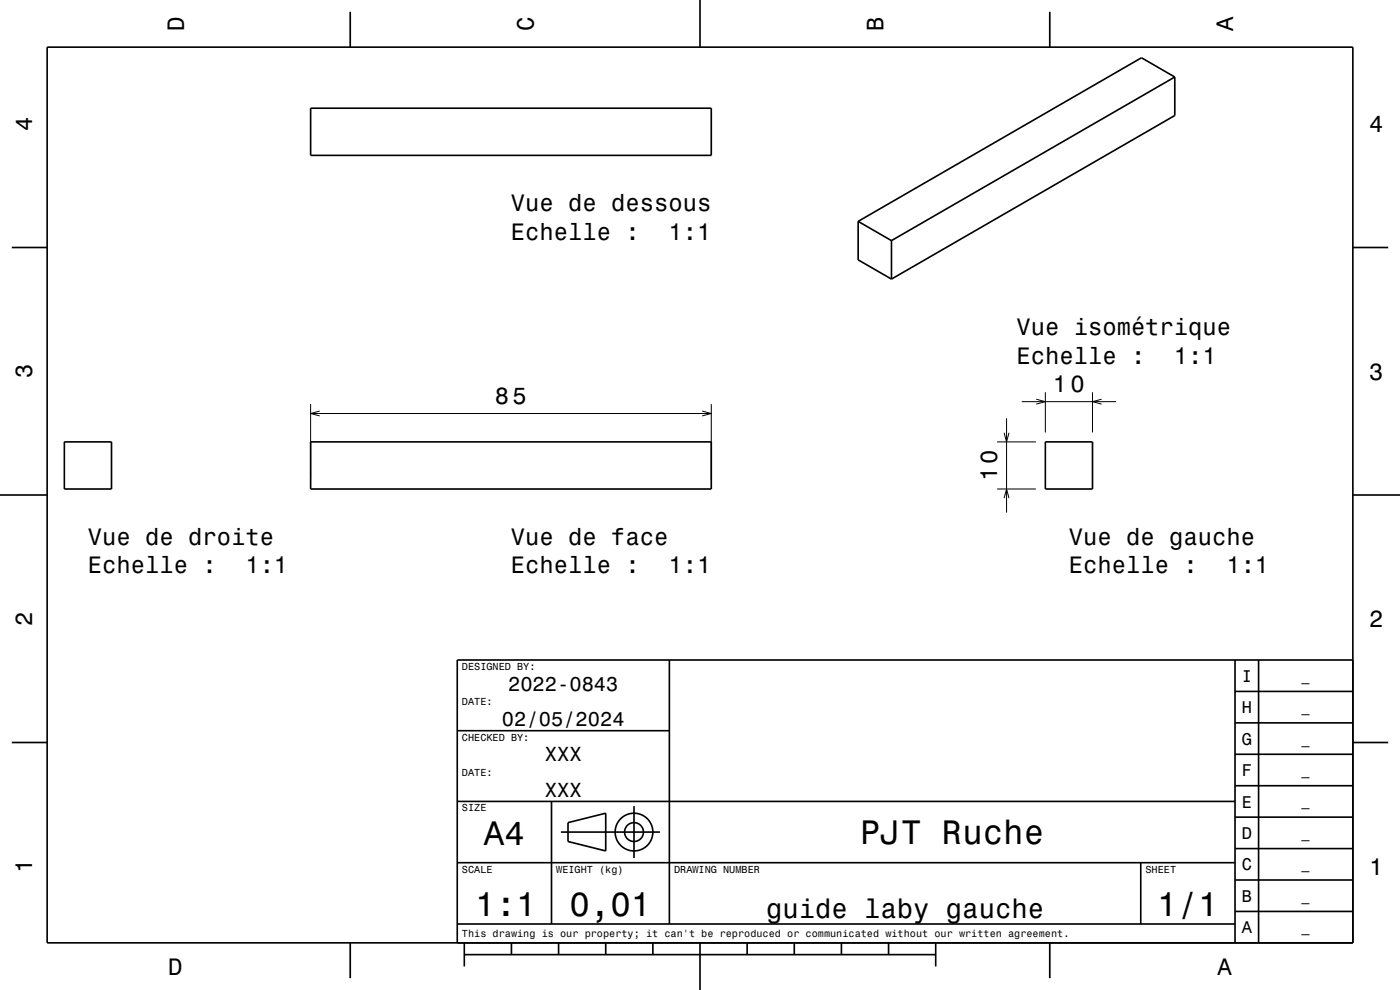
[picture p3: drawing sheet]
<svg xmlns="http://www.w3.org/2000/svg" width="297mm" height="210mm" viewBox="0 0 297 210" stroke-linecap="round" stroke-linejoin="round" font-family="sans-serif">
<g fill="none" stroke="#000" stroke-width=".21">
<path d="M65.9 85.7v16M65.9 87.7h85M67.8 87.2l-1.9 .5 1.9 .5M149 87.2l1.9 .5-1.9 .5M150.9 85.7v16M211.5 93.7h8.3M213 91.8l.5 1.9 .6-1.9M213.5 88.7v20M216.8 85.2h20M219.8 84.7l2 .5-2 .5M221.8 83.2v8.5M231.8 83.2v8.5"/>
<path d="M233.7 84.7l-1.9 .5 1.9 .5M211.5 103.7h8.3M213 105.7l.5-2 .6 2"/>
</g>
<g fill="none" stroke="#000" stroke-width=".35">
<path d="M10 10h277v190h-277zM74.3 2.5v7.5M148.5 0v10M222.7 2.5v7.5M249.2 16.3l-7-4-60.1 34.7M249.2 16.3v8.2l-60.1 34.7M249.2 16.3l-60.1 34.7M65.9 23h85v10h-85zM2.5 52.5h7.5M182.1 47v8.1l7 4.1M182.1 47l7 4M189.1 51v8.2"/>
<path d="M287 52.5h7.5M13.7 93.7h10v10h-10zM65.9 93.7h85v10h-85zM221.8 93.7h10v10h-10zM0 105h10M287 105h10M142 140v56M262 140v60M267 140v60M287 140h-190v60M2.5 157.5h7.5M97 155h45"/>
<path d="M262 153.3h25M262 146.7h25M287 157.5h7.5M97 170h165M117 170v26M119 176.5h21M120.5 174.5l8-2v8l-8-2zM134.5 171v11M262 173.3h25M262 166.7h25M262 160h25M97 196h165"/>
<path d="M97 183h165M242 183v13M262 193.3h25M262 186.7h25M262 180h25M74.3 200v7.5M98.5 202.5h100M98.5 200v5M108.5 200v2.5M118.5 200v2.5M128.5 200v2.5M138.5 200v2.5"/>
<path d="M148.5 200v10M158.5 200v2.5M168.5 200v2.5M178.5 200v2.5M188.5 200v2.5M198.5 200v5M222.7 200v7.5"/>
<circle cx="134.5" cy="176.5" r="2"/>
<circle cx="134.5" cy="176.5" r="4"/>
</g>
<g font-size="7.2">
<text x="102.7" y="179.3">A4</text>
<text x="182.5" y="179.1">PJT Ruche</text>
<text x="100.8" y="194.3">1:1</text>
<text x="120.8" y="194.3">0,01</text>
<text x="245.5" y="194.3">1/1</text>
</g>
<text font-size="5.8" x="162.5" y="194.6">guide laby gauche</text>
<g font-size="5">
<text x="39" y="6.5" transform="rotate(-90 39 6.5)">D</text>
<text x="113.2" y="6.5" transform="rotate(-90 113.2 6.5)">C</text>
<text x="187.4" y="6.5" transform="rotate(-90 187.4 6.5)">B</text>
<text x="261.6" y="6.5" transform="rotate(-90 261.6 6.5)">A</text>
<text x="6.8" y="27.8" transform="rotate(-90 6.8 27.8)">4</text>
<text x="290.5" y="28.1">4</text>
<text x="108.4" y="44.8">Vue de dessous</text>
<text x="108.4" y="50.9">Echelle :</text>
<text x="141.8" y="50.9">1:1</text>
<text x="215.6" y="71.1">Vue isométrique</text>
<text x="215.6" y="77.1">Echelle :</text>
<text x="249" y="77.1">1:1</text>
<text x="6.8" y="80.3" transform="rotate(-90 6.8 80.3)">3</text>
<text x="223.4" y="83.2">10</text>
<text x="290.5" y="80.6">3</text>
<text x="105" y="85.7">85</text>
<text x="211.5" y="102.1" transform="rotate(-90 211.5 102.1)">10</text>
<text x="18.7" y="115.6">Vue de droite</text>
<text x="108.4" y="115.6">Vue de face</text>
<text x="226.8" y="115.6">Vue de gauche</text>
<text x="18.7" y="121.6">Echelle :</text>
<text x="52.1" y="121.6">1:1</text>
<text x="108.4" y="121.6">Echelle :</text>
<text x="141.8" y="121.6">1:1</text>
<text x="226.8" y="121.6">Echelle :</text>
<text x="260.2" y="121.6">1:1</text>
<text x="6.8" y="132.8" transform="rotate(-90 6.8 132.8)">2</text>
<text x="290.5" y="133.1">2</text>
<text x="6.8" y="185.3" transform="rotate(-90 6.8 185.3)">1</text>
<text x="290.5" y="185.6">1</text>
<text x="35.7" y="206.8">D</text>
<text x="258.3" y="206.8">A</text>
</g>
<g font-size="4.3">
<text x="107.8" y="146.5">2022-0843</text>
<text x="106.5" y="154">02/05/2024</text>
<text x="115.6" y="161.5">XXX</text>
<text x="115.6" y="169">XXX</text>
</g>
<g font-size="3.6">
<text x="263.4" y="144.6">I</text>
<text x="263.4" y="151.3">H</text>
<text x="263.4" y="158">G</text>
<text x="263.4" y="164.6">F</text>
<text x="263.4" y="171.3">E</text>
<text x="263.4" y="178">D</text>
<text x="263.4" y="184.6">C</text>
<text x="263.4" y="191.3">B</text>
<text x="263.4" y="198">A</text>
</g>
<g font-size="2.9">
<text x="276.1" y="144.4">_</text>
<text x="276.1" y="151">_</text>
<text x="276.1" y="157.7">_</text>
<text x="276.1" y="164.4">_</text>
<text x="276.1" y="171">_</text>
<text x="276.1" y="177.7">_</text>
<text x="276.1" y="184.4">_</text>
<text x="276.1" y="191.1">_</text>
<text x="276.1" y="197.7">_</text>
</g>
<g font-size="2.2">
<text x="98" y="142.1">DESIGNED BY:</text>
<text x="98" y="149.6">DATE:</text>
<text x="98" y="157.1">CHECKED BY:</text>
<text x="98" y="164.6">DATE:</text>
<text x="98" y="172.1">SIZE</text>
<text x="98" y="185.1">SCALE</text>
<text x="118" y="185.1">WEIGHT (kg)</text>
<text x="143" y="185.1">DRAWING NUMBER</text>
<text x="243" y="185.1">SHEET</text>
<text x="98" y="198.8">This drawing is our property; it can't be reproduced or communicated without our written agreement.</text>
</g>
</svg>
